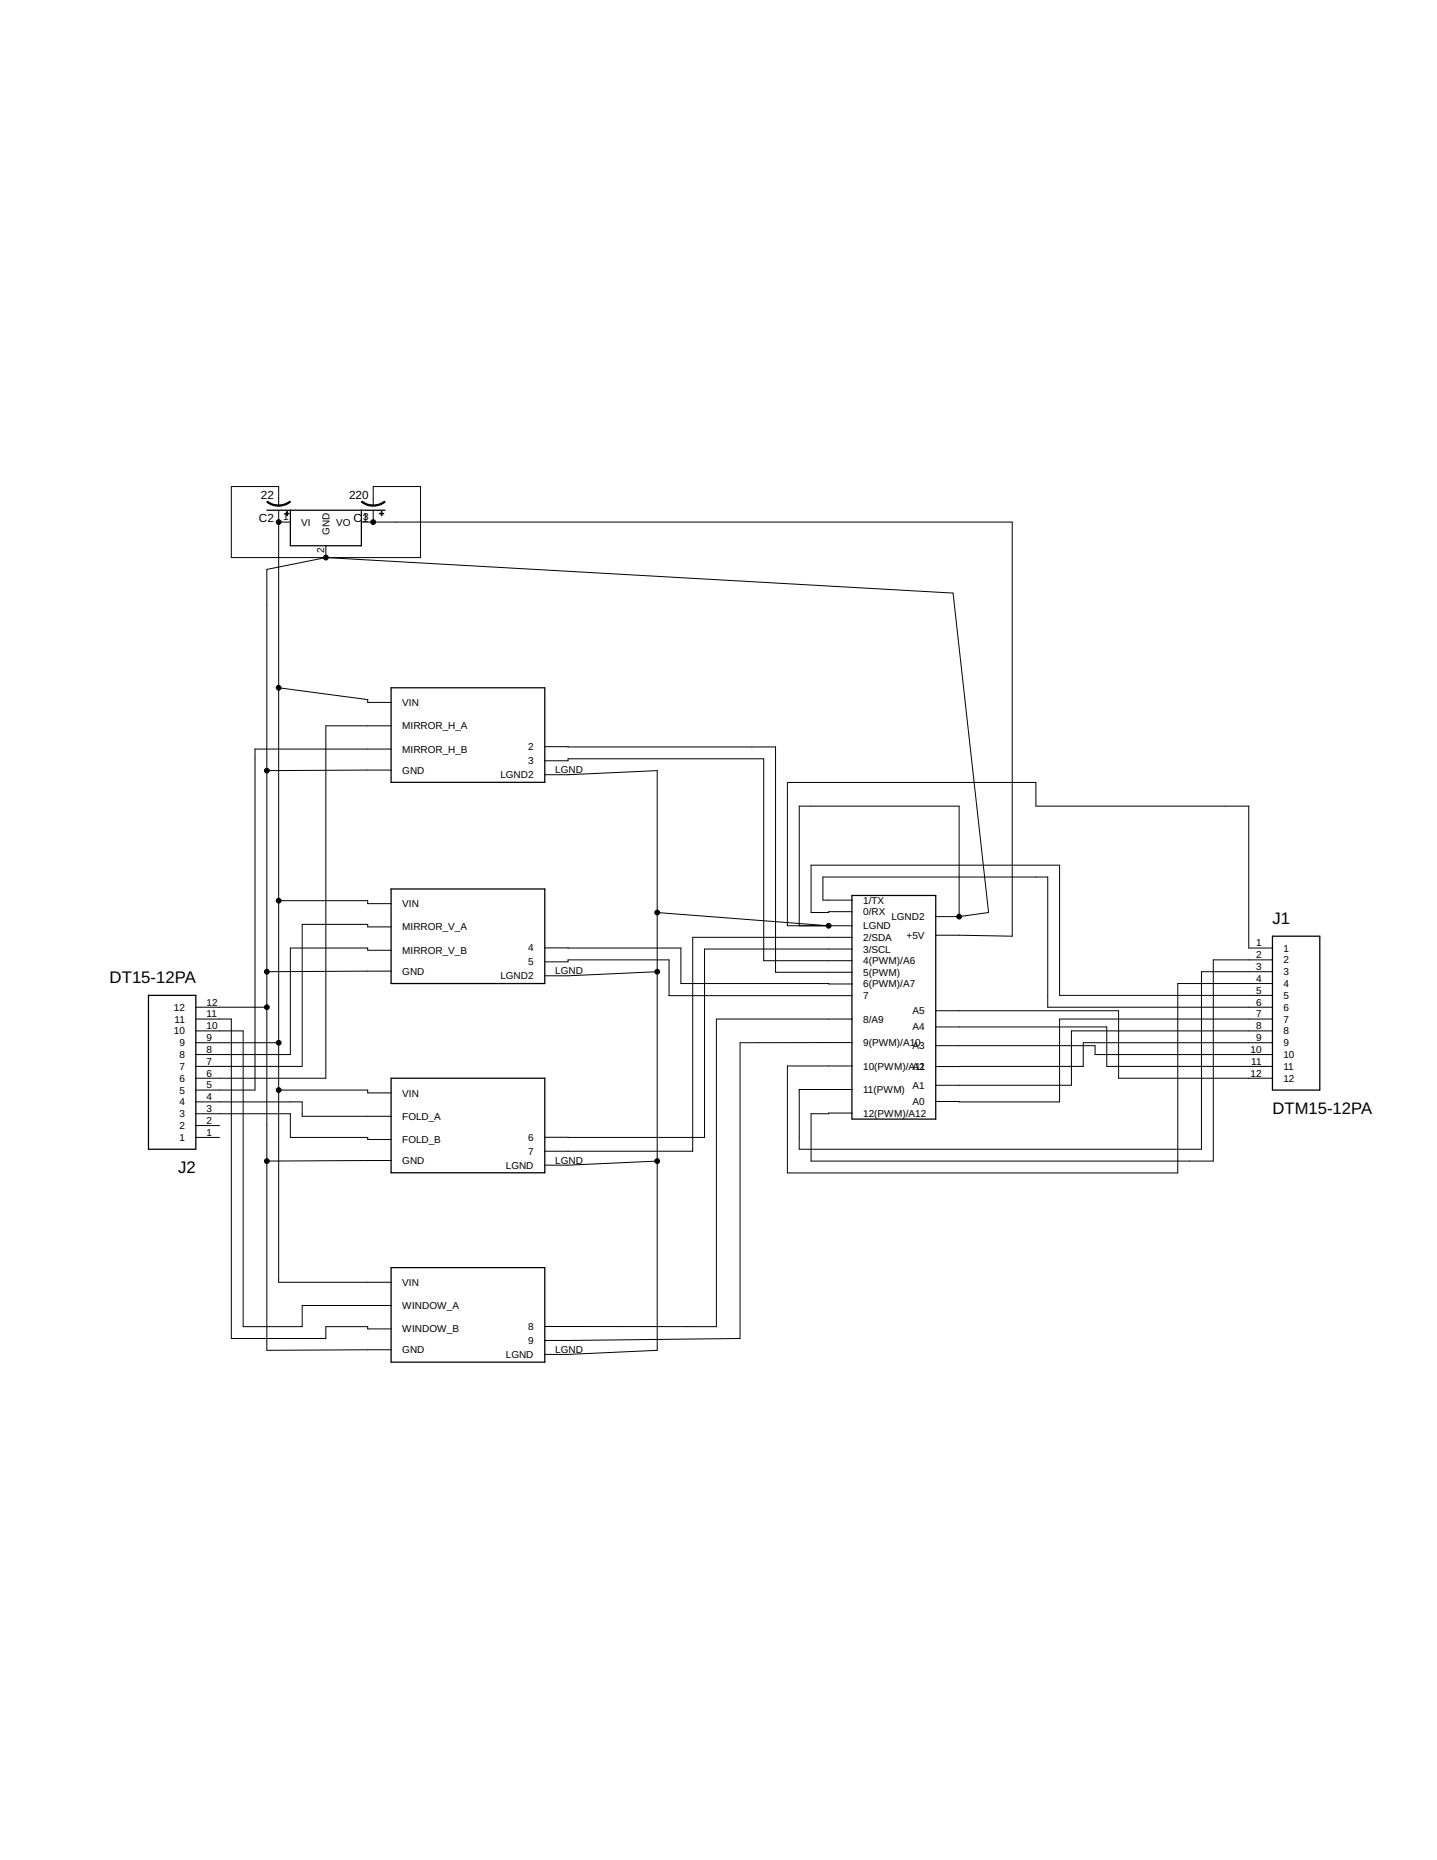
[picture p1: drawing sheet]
<?xml version="1.0" encoding="utf-8"?>
<!DOCTYPE eagle SYSTEM "eagle.dtd">
<eagle version="9.1.2">
<drawing>
<settings>
<setting alwaysvectorfont="no"/>
<setting verticaltext="up"/>
</settings>
<grid distance="0.1" unitdist="inch" unit="inch" style="lines" multiple="1" display="no" altdistance="0.01" altunitdist="inch" altunit="inch"/>
<schematic xreflabel="%F%N/%S.%C%R" xrefpart="/%S.%C%R">
<libraries>
<library name="Marvelous">
<symbols>
<symbol name="WINDOW_MOTOR">
<wire x1="16.5" y1="10.15" x2="16.5" y2="-10.15" width="0.254" layer="94"/>
<wire x1="16.5" y1="-10.15" x2="-16.5" y2="-10.15" width="0.254" layer="94"/>
<wire x1="-16.5" y1="-10.15" x2="-16.5" y2="10.15" width="0.254" layer="94"/>
<wire x1="-16.5" y1="10.15" x2="16.5" y2="10.15" width="0.254" layer="94"/>
<pin name="GND" x="-21.5" y="-7.5" visible="pin" length="middle"/>
<pin name="WINDOW_B" x="-21.5" y="-3" visible="pin" length="middle"/>
<pin name="WINDOW_A" x="-21.5" y="2" visible="pin" length="middle"/>
<pin name="VIN" x="-21.5" y="7" visible="pin" length="middle"/>
<pin name="LGND" x="21.5" y="-8.5" length="middle" rot="R180"/>
<pin name="9" x="21.5" y="-5.5" visible="pin" length="middle" rot="R180"/>
<pin name="8" x="21.5" y="-2.5" visible="pin" length="middle" rot="R180"/>
</symbol>
<symbol name="MIRROR_V">
<wire x1="16.5" y1="10.15" x2="16.5" y2="-10.15" width="0.254" layer="94"/>
<wire x1="16.5" y1="-10.15" x2="-16.5" y2="-10.15" width="0.254" layer="94"/>
<wire x1="-16.5" y1="-10.15" x2="-16.5" y2="10.15" width="0.254" layer="94"/>
<wire x1="-16.5" y1="10.15" x2="16.5" y2="10.15" width="0.254" layer="94"/>
<pin name="GND" x="-21.5" y="-7.5" visible="pin" length="middle"/>
<pin name="MIRROR_V_B" x="-21.5" y="-3" visible="pin" length="middle"/>
<pin name="MIRROR_V_A" x="-21.5" y="2" visible="pin" length="middle"/>
<pin name="VIN" x="-21.5" y="7" visible="pin" length="middle"/>
<pin name="LGND2" x="21.5" y="-8.5" length="middle" rot="R180"/>
<pin name="5" x="21.5" y="-5.5" visible="pin" length="middle" rot="R180"/>
<pin name="4" x="21.5" y="-2.5" visible="pin" length="middle" rot="R180"/>
</symbol>
<symbol name="MIRROR_H">
<wire x1="16.5" y1="10.15" x2="16.5" y2="-10.15" width="0.254" layer="94"/>
<wire x1="16.5" y1="-10.15" x2="-16.5" y2="-10.15" width="0.254" layer="94"/>
<wire x1="-16.5" y1="-10.15" x2="-16.5" y2="10.15" width="0.254" layer="94"/>
<wire x1="-16.5" y1="10.15" x2="16.5" y2="10.15" width="0.254" layer="94"/>
<pin name="GND" x="-21.5" y="-7.5" visible="pin" length="middle"/>
<pin name="MIRROR_H_B" x="-21.5" y="-3" visible="pin" length="middle"/>
<pin name="MIRROR_H_A" x="-21.5" y="2" visible="pin" length="middle"/>
<pin name="VIN" x="-21.5" y="7" visible="pin" length="middle"/>
<pin name="LGND2" x="21.5" y="-8.5" length="middle" rot="R180"/>
<pin name="3" x="21.5" y="-5.5" visible="pin" length="middle" rot="R180"/>
<pin name="2" x="21.5" y="-2.5" visible="pin" length="middle" rot="R180"/>
</symbol>
<symbol name="FOLD_MOTOR">
<wire x1="16.5" y1="10.15" x2="16.5" y2="-10.15" width="0.254" layer="94"/>
<wire x1="16.5" y1="-10.15" x2="-16.5" y2="-10.15" width="0.254" layer="94"/>
<wire x1="-16.5" y1="-10.15" x2="-16.5" y2="10.15" width="0.254" layer="94"/>
<wire x1="-16.5" y1="10.15" x2="16.5" y2="10.15" width="0.254" layer="94"/>
<pin name="GND" x="-21.5" y="-7.5" visible="pin" length="middle"/>
<pin name="FOLD_B" x="-21.5" y="-3" visible="pin" length="middle"/>
<pin name="FOLD_A" x="-21.5" y="2" visible="pin" length="middle"/>
<pin name="VIN" x="-21.5" y="7" visible="pin" length="middle"/>
<pin name="LGND" x="21.5" y="-8.5" length="middle" rot="R180"/>
<pin name="7" x="21.5" y="-5.5" visible="pin" length="middle" rot="R180"/>
<pin name="6" x="21.5" y="-2.5" visible="pin" length="middle" rot="R180"/>
</symbol>
<symbol name="ARDUINO_MICRO">
<wire x1="9" y1="24" x2="9" y2="-24" width="0.254" layer="94"/>
<wire x1="9" y1="-24" x2="-9" y2="-24" width="0.254" layer="94"/>
<wire x1="-9" y1="-24" x2="-9" y2="24" width="0.254" layer="94"/>
<wire x1="-9" y1="24" x2="9" y2="24" width="0.254" layer="94"/>
<pin name="1/TX" x="-14" y="23" visible="pin" length="middle"/>
<pin name="0/RX" x="-14" y="20.5" visible="pin" length="middle"/>
<pin name="LGND" x="-14" y="17.5" visible="pin" length="middle"/>
<pin name="2/SDA" x="-14" y="15" visible="pin" length="middle"/>
<pin name="3/SCL" x="-14" y="12.5" visible="pin" length="middle"/>
<pin name="4(PWM)/A6" x="-14" y="10" visible="pin" length="middle"/>
<pin name="5(PWM)" x="-14" y="7.5" visible="pin" length="middle"/>
<pin name="6(PWM)/A7" x="-14" y="5" visible="pin" length="middle"/>
<pin name="7" x="-14" y="2.5" visible="pin" length="middle"/>
<pin name="8/A9" x="-14" y="-2.54" visible="pin" length="middle"/>
<pin name="9(PWM)/A10" x="-14" y="-7.58" visible="pin" length="middle"/>
<pin name="10(PWM)/A11" x="-14" y="-12.62" visible="pin" length="middle"/>
<pin name="11(PWM)" x="-14" y="-17.66" visible="pin" length="middle"/>
<pin name="12(PWM)/A12" x="-14" y="-22.7" visible="pin" length="middle"/>
<pin name="LGND2" x="14" y="19.46" visible="pin" length="middle" rot="R180"/>
<pin name="+5V" x="14" y="15.46" visible="pin" length="middle" rot="R180"/>
<pin name="A5" x="14" y="-0.74" visible="pin" length="middle" rot="R180"/>
<pin name="A4" x="14" y="-4.24" visible="pin" length="middle" rot="R180"/>
<pin name="A3" x="14" y="-8.24" visible="pin" length="middle" rot="R180"/>
<pin name="A2" x="14" y="-12.74" visible="pin" length="middle" rot="R180"/>
<pin name="A1" x="14" y="-16.74" visible="pin" length="middle" rot="R180"/>
<pin name="A0" x="14" y="-20.24" visible="pin" length="middle" rot="R180"/>
</symbol>
</symbols>
<devicesets>
<deviceset name="WINDOW_MOTOR">
<gates>
<gate name="G$1" symbol="WINDOW_MOTOR" x="0" y="0"/>
</gates>
<devices>
<device name="" package="POLOLU">
<connects>
<connect gate="G$1" pin="8" pad="PWM"/>
<connect gate="G$1" pin="9" pad="DIR"/>
<connect gate="G$1" pin="GND" pad="GND"/>
<connect gate="G$1" pin="LGND" pad="LGND"/>
<connect gate="G$1" pin="VIN" pad="VIN"/>
<connect gate="G$1" pin="WINDOW_A" pad="OUTA"/>
<connect gate="G$1" pin="WINDOW_B" pad="OUTB"/>
</connects>
<technologies>
<technology name=""/>
</technologies>
</device>
</devices>
</deviceset>
<deviceset name="MIRROR_V_MOTOR">
<gates>
<gate name="G$1" symbol="MIRROR_V" x="0" y="0"/>
</gates>
<devices>
<device name="" package="POLOLU">
<connects>
<connect gate="G$1" pin="4" pad="PWM"/>
<connect gate="G$1" pin="5" pad="DIR"/>
<connect gate="G$1" pin="GND" pad="GND"/>
<connect gate="G$1" pin="LGND2" pad="LGND"/>
<connect gate="G$1" pin="MIRROR_V_A" pad="OUTA"/>
<connect gate="G$1" pin="MIRROR_V_B" pad="OUTB"/>
<connect gate="G$1" pin="VIN" pad="VIN"/>
</connects>
<technologies>
<technology name=""/>
</technologies>
</device>
</devices>
</deviceset>
<deviceset name="MIRROR_H_MOTOR">
<gates>
<gate name="G$1" symbol="MIRROR_H" x="0" y="0"/>
</gates>
<devices>
<device name="" package="POLOLU">
<connects>
<connect gate="G$1" pin="2" pad="PWM"/>
<connect gate="G$1" pin="3" pad="DIR"/>
<connect gate="G$1" pin="GND" pad="GND"/>
<connect gate="G$1" pin="LGND2" pad="LGND"/>
<connect gate="G$1" pin="MIRROR_H_A" pad="OUTA"/>
<connect gate="G$1" pin="MIRROR_H_B" pad="OUTB"/>
<connect gate="G$1" pin="VIN" pad="VIN"/>
</connects>
<technologies>
<technology name=""/>
</technologies>
</device>
</devices>
</deviceset>
<deviceset name="FOLD_MOTOR">
<gates>
<gate name="G$1" symbol="FOLD_MOTOR" x="0" y="0"/>
</gates>
<devices>
<device name="" package="POLOLU">
<connects>
<connect gate="G$1" pin="6" pad="PWM"/>
<connect gate="G$1" pin="7" pad="DIR"/>
<connect gate="G$1" pin="FOLD_A" pad="OUTA"/>
<connect gate="G$1" pin="FOLD_B" pad="OUTB"/>
<connect gate="G$1" pin="GND" pad="GND"/>
<connect gate="G$1" pin="LGND" pad="LGND"/>
<connect gate="G$1" pin="VIN" pad="VIN"/>
</connects>
<technologies>
<technology name=""/>
</technologies>
</device>
</devices>
</deviceset>
<deviceset name="ARDUINO_MICRO_NEW">
<gates>
<gate name="G$1" symbol="ARDUINO_MICRO" x="0" y="0"/>
</gates>
<devices>
<device name="" package="ARDUINO_MICRO_NEW">
<connects>
<connect gate="G$1" pin="+5V" pad="+5V"/>
<connect gate="G$1" pin="0/RX" pad="0/RX"/>
<connect gate="G$1" pin="1/TX" pad="1/TX"/>
<connect gate="G$1" pin="10(PWM)/A11" pad="10(PWM)/A11"/>
<connect gate="G$1" pin="11(PWM)" pad="11(PWM)"/>
<connect gate="G$1" pin="12(PWM)/A12" pad="12(PWM)/A12"/>
<connect gate="G$1" pin="2/SDA" pad="2/SDA"/>
<connect gate="G$1" pin="3/SCL" pad="3/SCL"/>
<connect gate="G$1" pin="4(PWM)/A6" pad="4(PWM)/A6"/>
<connect gate="G$1" pin="5(PWM)" pad="5(PWM)"/>
<connect gate="G$1" pin="6(PWM)/A7" pad="6(PWM)/A7"/>
<connect gate="G$1" pin="7" pad="7"/>
<connect gate="G$1" pin="8/A9" pad="8/A9"/>
<connect gate="G$1" pin="9(PWM)/A10" pad="9(PWM)/A10"/>
<connect gate="G$1" pin="A0" pad="A0"/>
<connect gate="G$1" pin="A1" pad="A1"/>
<connect gate="G$1" pin="A2" pad="A2"/>
<connect gate="G$1" pin="A3" pad="A3"/>
<connect gate="G$1" pin="A4" pad="A4"/>
<connect gate="G$1" pin="A5" pad="A5"/>
<connect gate="G$1" pin="LGND" pad="LGND"/>
<connect gate="G$1" pin="LGND2" pad="LGND2"/>
</connects>
<technologies>
<technology name=""/>
</technologies>
</device>
</devices>
</deviceset>
</devicesets>
</library>
<library name="DTM15-12PA">
<symbols>
<symbol name="DTM15-12PA">
<wire x1="-5.08" y1="17.78" x2="-5.08" y2="-15.24" width="0.254" layer="94"/>
<wire x1="-5.08" y1="-15.24" x2="5.08" y2="-15.24" width="0.254" layer="94"/>
<wire x1="5.08" y1="-15.24" x2="5.08" y2="17.78" width="0.254" layer="94"/>
<wire x1="5.08" y1="17.78" x2="-5.08" y2="17.78" width="0.254" layer="94"/>
<text x="-5.08643125" y="20.3456" size="2.543209375" layer="95">&gt;NAME</text>
<text x="-5.08335" y="-20.3333" size="2.54166875" layer="96">&gt;VALUE</text>
<pin name="1" x="-10.16" y="15.24" length="middle" direction="pas"/>
<pin name="2" x="-10.16" y="12.7" length="middle" direction="pas"/>
<pin name="3" x="-10.16" y="10.16" length="middle" direction="pas"/>
<pin name="4" x="-10.16" y="7.62" length="middle" direction="pas"/>
<pin name="5" x="-10.16" y="5.08" length="middle" direction="pas"/>
<pin name="6" x="-10.16" y="2.54" length="middle" direction="pas"/>
<pin name="7" x="-10.16" y="0" length="middle" direction="pas"/>
<pin name="8" x="-10.16" y="-2.54" length="middle" direction="pas"/>
<pin name="9" x="-10.16" y="-5.08" length="middle" direction="pas"/>
<pin name="10" x="-10.16" y="-7.62" length="middle" direction="pas"/>
<pin name="11" x="-10.16" y="-10.16" length="middle" direction="pas"/>
<pin name="12" x="-10.16" y="-12.7" length="middle" direction="pas"/>
</symbol>
</symbols>
<devicesets>
<deviceset name="DTM15-12PA" prefix="J">
<gates>
<gate name="G$1" symbol="DTM15-12PA" x="0" y="0"/>
</gates>
<devices>
<device name="" package="TE_DTM15-12PA">
<connects>
<connect gate="G$1" pin="1" pad="1"/>
<connect gate="G$1" pin="10" pad="10"/>
<connect gate="G$1" pin="11" pad="11"/>
<connect gate="G$1" pin="12" pad="12"/>
<connect gate="G$1" pin="2" pad="2"/>
<connect gate="G$1" pin="3" pad="3"/>
<connect gate="G$1" pin="4" pad="4"/>
<connect gate="G$1" pin="5" pad="5"/>
<connect gate="G$1" pin="6" pad="6"/>
<connect gate="G$1" pin="7" pad="7"/>
<connect gate="G$1" pin="8" pad="8"/>
<connect gate="G$1" pin="9" pad="9"/>
</connects>
<technologies>
<technology name="">
<attribute name="AVAILABILITY" value="In stock"/>
<attribute name="DESCRIPTION" value="DEUTSCH Automotive; DTM RECP ASM"/>
<attribute name="MF" value="TE Connectivity"/>
<attribute name="MPN" value="DTM15-12PA "/>
<attribute name="PARTREV" value="B"/>
<attribute name="STANDARD" value="Manufacturer recommendation"/>
</technology>
</technologies>
</device>
</devices>
</deviceset>
</devicesets>
</library>
<library name="DT15-12PA">
<symbols>
<symbol name="DT15-12PA">
<wire x1="-5.08" y1="17.78" x2="-5.08" y2="-15.24" width="0.254" layer="94"/>
<wire x1="-5.08" y1="-15.24" x2="5.08" y2="-15.24" width="0.254" layer="94"/>
<wire x1="5.08" y1="-15.24" x2="5.08" y2="17.78" width="0.254" layer="94"/>
<wire x1="5.08" y1="17.78" x2="-5.08" y2="17.78" width="0.254" layer="94"/>
<text x="-5.090090625" y="20.3603" size="2.545040625" layer="95">&gt;NAME</text>
<text x="-5.091990625" y="-20.3679" size="2.545990625" layer="96">&gt;VALUE</text>
<pin name="1" x="-10.16" y="15.24" length="middle" direction="pas"/>
<pin name="2" x="-10.16" y="12.7" length="middle" direction="pas"/>
<pin name="3" x="-10.16" y="10.16" length="middle" direction="pas"/>
<pin name="4" x="-10.16" y="7.62" length="middle" direction="pas"/>
<pin name="5" x="-10.16" y="5.08" length="middle" direction="pas"/>
<pin name="6" x="-10.16" y="2.54" length="middle" direction="pas"/>
<pin name="7" x="-10.16" y="0" length="middle" direction="pas"/>
<pin name="8" x="-10.16" y="-2.54" length="middle" direction="pas"/>
<pin name="9" x="-10.16" y="-5.08" length="middle" direction="pas"/>
<pin name="10" x="-10.16" y="-7.62" length="middle" direction="pas"/>
<pin name="11" x="-10.16" y="-10.16" length="middle" direction="pas"/>
<pin name="12" x="-10.16" y="-12.7" length="middle" direction="pas"/>
</symbol>
</symbols>
<devicesets>
<deviceset name="DT15-12PA" prefix="J">
<gates>
<gate name="G$1" symbol="DT15-12PA" x="0" y="0"/>
</gates>
<devices>
<device name="" package="TE_DT15-12PA">
<connects>
<connect gate="G$1" pin="1" pad="1"/>
<connect gate="G$1" pin="10" pad="10"/>
<connect gate="G$1" pin="11" pad="11"/>
<connect gate="G$1" pin="12" pad="12"/>
<connect gate="G$1" pin="2" pad="2"/>
<connect gate="G$1" pin="3" pad="3"/>
<connect gate="G$1" pin="4" pad="4"/>
<connect gate="G$1" pin="5" pad="5"/>
<connect gate="G$1" pin="6" pad="6"/>
<connect gate="G$1" pin="7" pad="7"/>
<connect gate="G$1" pin="8" pad="8"/>
<connect gate="G$1" pin="9" pad="9"/>
</connects>
<technologies>
<technology name="">
<attribute name="AVAILABILITY" value="In stock"/>
<attribute name="DESCRIPTION" value="DEUTSCH Automotive; DT RECP ASM  "/>
<attribute name="MF" value="TE Connectivity"/>
<attribute name="MPN" value="DT15-12PA"/>
<attribute name="PACKAGE" value=""/>
<attribute name="PARTREV" value="C3"/>
<attribute name="STANDARD" value="Manufacturer recommendation"/>
</technology>
</technologies>
</device>
</devices>
</deviceset>
</devicesets>
</library>
<library name="carrilib">
<symbols>
<symbol name="5V_REG">
<wire x1="-5.08" y1="-5.08" x2="-5.08" y2="2.54" width="0.254" layer="94"/>
<wire x1="-5.08" y1="2.54" x2="10.16" y2="2.54" width="0.254" layer="94"/>
<wire x1="10.16" y1="2.54" x2="10.16" y2="-5.08" width="0.254" layer="94"/>
<wire x1="10.16" y1="-5.08" x2="-5.08" y2="-5.08" width="0.254" layer="94"/>
<pin name="VI" x="-7.62" y="0" length="short"/>
<pin name="GND" x="2.54" y="-7.62" length="short" rot="R90"/>
<pin name="VO" x="12.7" y="0" length="short" rot="R180"/>
</symbol>
<symbol name="CAP_POL">
<wire x1="-2.54" y1="0" x2="2.54" y2="0" width="0.254" layer="94"/>
<wire x1="0" y1="-1.016" x2="0" y2="-2.54" width="0.1524" layer="94"/>
<wire x1="0" y1="-1" x2="2.4892" y2="-1.8542" width="0.254" layer="94" curve="-37.878202" cap="flat"/>
<wire x1="-2.4669" y1="-1.8504" x2="0" y2="-1.0161" width="0.254" layer="94" curve="-37.376341" cap="flat"/>
<text x="1.016" y="0.635" size="1.778" layer="95">&gt;NAME</text>
<text x="1.016" y="-4.191" size="1.778" layer="96">&gt;VALUE</text>
<rectangle x1="-2.253" y1="0.668" x2="-1.364" y2="0.795" layer="94"/>
<rectangle x1="-1.872" y1="0.287" x2="-1.745" y2="1.176" layer="94"/>
<pin name="+" x="0" y="2.54" visible="off" length="short" direction="pas" swaplevel="1" rot="R270"/>
<pin name="-" x="0" y="-5.08" visible="off" length="short" direction="pas" swaplevel="1" rot="R90"/>
</symbol>
</symbols>
<devicesets>
<deviceset name="DCDC_OKI-78SR">
<gates>
<gate name="G$1" symbol="5V_REG" x="-2.54" y="0"/>
</gates>
<devices>
<device name="" package="OKI-78SRH">
<connects>
<connect gate="G$1" pin="GND" pad="2"/>
<connect gate="G$1" pin="VI" pad="1"/>
<connect gate="G$1" pin="VO" pad="3"/>
</connects>
<technologies>
<technology name=""/>
</technologies>
</device>
</devices>
</deviceset>
<deviceset name="CAP_POL" prefix="C" uservalue="yes">
<gates>
<gate name="G$1" symbol="CAP_POL" x="0" y="0"/>
</gates>
<devices>
<device name="8MM" package="8MMCAP">
<connects>
<connect gate="G$1" pin="+" pad="+"/>
<connect gate="G$1" pin="-" pad="-"/>
</connects>
<technologies>
<technology name=""/>
</technologies>
</device>
<device name="5MM" package="5MMCAP">
<connects>
<connect gate="G$1" pin="+" pad="+"/>
<connect gate="G$1" pin="-" pad="-"/>
</connects>
<technologies>
<technology name=""/>
</technologies>
</device>
</devices>
</deviceset>
</devicesets>
</library>
</libraries>
<attributes>
</attributes>
<variantdefs>
</variantdefs>
<classes>
<class number="0" name="default" width="0" drill="0">
</class>
<class number="1" name="POWER_25" width="2.54" drill="0">
</class>
<class number="2" name="GROUND_25" width="2.54" drill="0">
</class>
<class number="3" name="POWER_5" width="0.508" drill="0">
</class>
<class number="4" name="GROUND_5" width="0.508" drill="0">
</class>
</classes>
<parts>
<part name="WNDOW" library="Marvelous" deviceset="WINDOW_MOTOR" device=""/>
<part name="VMIRROR" library="Marvelous" deviceset="MIRROR_V_MOTOR" device=""/>
<part name="HMIRROR" library="Marvelous" deviceset="MIRROR_H_MOTOR" device=""/>
<part name="FOLD" library="Marvelous" deviceset="FOLD_MOTOR" device=""/>
<part name="J1" library="DTM15-12PA" deviceset="DTM15-12PA" device=""/>
<part name="J2" library="DT15-12PA" deviceset="DT15-12PA" device=""/>
<part name="U$6" library="carrilib" deviceset="DCDC_OKI-78SR" device=""/>
<part name="U$5" library="Marvelous" deviceset="ARDUINO_MICRO_NEW" device=""/>
<part name="C1" library="carrilib" deviceset="CAP_POL" device="8MM" value="220"/>
<part name="C2" library="carrilib" deviceset="CAP_POL" device="8MM" value="22"/>
</parts>
<sheets>
<sheet>
<plain>
</plain>
<instances>
<instance part="WNDOW" gate="G$1" x="-48.26" y="-50.8"/>
<instance part="VMIRROR" gate="G$1" x="-48.26" y="30.48"/>
<instance part="HMIRROR" gate="G$1" x="-48.26" y="73.66"/>
<instance part="FOLD" gate="G$1" x="-48.26" y="-10.16"/>
<instance part="J1" gate="G$1" x="129.54" y="12.7"/>
<instance part="J2" gate="G$1" x="-111.76" y="2.54" rot="R180"/>
<instance part="U$6" gate="G$1" x="-81.28" y="119.38"/>
<instance part="U$5" gate="G$1" x="43.18" y="15.24"/>
<instance part="C1" gate="G$1" x="-68.58" y="121.92" rot="R180"/>
<instance part="C2" gate="G$1" x="-88.9" y="121.92" rot="R180"/>
</instances>
<busses>
</busses>
<nets>
<net name="VIN" class="0">
<segment>
<pinref part="U$6" gate="G$1" pin="VI"/>
<wire x1="-88.9" y1="119.38" x2="-88.9" y2="83.82" width="0.1524" layer="91"/>
<wire x1="-88.9" y1="83.82" x2="-88.9" y2="38.1" width="0.1524" layer="91"/>
<wire x1="-88.9" y1="38.1" x2="-88.9" y2="7.62" width="0.1524" layer="91"/>
<wire x1="-88.9" y1="7.62" x2="-88.9" y2="-2.54" width="0.1524" layer="91"/>
<wire x1="-88.9" y1="-2.54" x2="-88.9" y2="-12.7" width="0.1524" layer="91"/>
<pinref part="HMIRROR" gate="G$1" pin="VIN"/>
<wire x1="-69.76" y1="80.66" x2="-69.76" y2="81.28" width="0.1524" layer="91"/>
<wire x1="-69.76" y1="81.28" x2="-88.9" y2="83.82" width="0.1524" layer="91"/>
<junction x="-88.9" y="83.82"/>
<pinref part="VMIRROR" gate="G$1" pin="VIN"/>
<wire x1="-69.76" y1="37.48" x2="-69.76" y2="38.1" width="0.1524" layer="91"/>
<wire x1="-69.76" y1="38.1" x2="-88.9" y2="38.1" width="0.1524" layer="91"/>
<junction x="-88.9" y="38.1"/>
<pinref part="FOLD" gate="G$1" pin="VIN"/>
<wire x1="-69.76" y1="-3.16" x2="-69.76" y2="-2.54" width="0.1524" layer="91"/>
<wire x1="-69.76" y1="-2.54" x2="-88.9" y2="-2.54" width="0.1524" layer="91"/>
<junction x="-88.9" y="-2.54"/>
<pinref part="WNDOW" gate="G$1" pin="VIN"/>
<wire x1="-69.76" y1="-43.8" x2="-88.9" y2="-43.8" width="0.1524" layer="91"/>
<wire x1="-88.9" y1="-43.8" x2="-88.9" y2="-43.18" width="0.1524" layer="91"/>
<wire x1="-88.9" y1="-43.18" x2="-88.9" y2="-12.7" width="0.1524" layer="91"/>
<pinref part="C2" gate="G$1" pin="+"/>
<junction x="-88.9" y="119.38"/>
<pinref part="J2" gate="G$1" pin="9"/>
<wire x1="-101.6" y1="7.62" x2="-88.9" y2="7.62" width="0.1524" layer="91"/>
<junction x="-88.9" y="7.62"/>
</segment>
</net>
<net name="GND" class="0">
<segment>
<wire x1="-91.44" y1="-10.16" x2="-91.44" y2="-17.78" width="0.1524" layer="91"/>
<pinref part="WNDOW" gate="G$1" pin="GND"/>
<wire x1="-91.44" y1="-17.78" x2="-91.44" y2="-58.42" width="0.1524" layer="91"/>
<wire x1="-91.44" y1="-58.42" x2="-69.76" y2="-58.3" width="0.1524" layer="91"/>
<pinref part="VMIRROR" gate="G$1" pin="GND"/>
<wire x1="-69.76" y1="22.98" x2="-91.44" y2="22.86" width="0.1524" layer="91"/>
<wire x1="-91.44" y1="22.86" x2="-91.44" y2="15.24" width="0.1524" layer="91"/>
<pinref part="HMIRROR" gate="G$1" pin="GND"/>
<wire x1="-91.44" y1="15.24" x2="-91.44" y2="-10.16" width="0.1524" layer="91"/>
<wire x1="-69.76" y1="66.16" x2="-91.44" y2="66.04" width="0.1524" layer="91"/>
<wire x1="-91.44" y1="66.04" x2="-91.44" y2="22.86" width="0.1524" layer="91"/>
<junction x="-91.44" y="22.86"/>
<pinref part="FOLD" gate="G$1" pin="GND"/>
<wire x1="-69.76" y1="-17.66" x2="-91.44" y2="-17.78" width="0.1524" layer="91"/>
<junction x="-91.44" y="-17.78"/>
<pinref part="U$6" gate="G$1" pin="GND"/>
<wire x1="-78.74" y1="111.76" x2="-91.44" y2="109.22" width="0.1524" layer="91"/>
<wire x1="-91.44" y1="109.22" x2="-91.44" y2="101.6" width="0.1524" layer="91"/>
<junction x="-91.44" y="66.04"/>
<pinref part="J2" gate="G$1" pin="12"/>
<wire x1="-91.44" y1="101.6" x2="-91.44" y2="66.04" width="0.1524" layer="91"/>
<wire x1="-101.6" y1="15.24" x2="-91.44" y2="15.24" width="0.1524" layer="91"/>
<junction x="-91.44" y="15.24"/>
<wire x1="57.18" y1="34.7" x2="63.5" y2="35.56" width="0.1524" layer="91"/>
<wire x1="63.5" y1="35.56" x2="55.88" y2="104.14" width="0.1524" layer="91"/>
<wire x1="55.88" y1="104.14" x2="-78.74" y2="111.76" width="0.1524" layer="91"/>
<junction x="-78.74" y="111.76"/>
<pinref part="U$5" gate="G$1" pin="LGND2"/>
<pinref part="C1" gate="G$1" pin="-"/>
<wire x1="-68.58" y1="127" x2="-58.42" y2="127" width="0.1524" layer="91"/>
<wire x1="-58.42" y1="127" x2="-58.42" y2="111.76" width="0.1524" layer="91"/>
<wire x1="-58.42" y1="111.76" x2="-78.74" y2="111.76" width="0.1524" layer="91"/>
<wire x1="-78.74" y1="111.76" x2="-99.06" y2="111.76" width="0.1524" layer="91"/>
<pinref part="C2" gate="G$1" pin="-"/>
<wire x1="-88.9" y1="127" x2="-99.06" y2="127" width="0.1524" layer="91"/>
<wire x1="-99.06" y1="111.76" x2="-99.06" y2="127" width="0.1524" layer="91"/>
<pinref part="HMIRROR" gate="G$1" pin="LGND2"/>
<wire x1="-26.76" y1="65.16" x2="-7.62" y2="66.04" width="0.1524" layer="91"/>
<wire x1="-7.62" y1="66.04" x2="-7.62" y2="35.56" width="0.1524" layer="91"/>
<pinref part="VMIRROR" gate="G$1" pin="LGND2"/>
<wire x1="-7.62" y1="35.56" x2="-7.62" y2="22.86" width="0.1524" layer="91"/>
<wire x1="-7.62" y1="22.86" x2="-26.76" y2="21.98" width="0.1524" layer="91"/>
<pinref part="FOLD" gate="G$1" pin="LGND"/>
<wire x1="-26.76" y1="-18.66" x2="-7.62" y2="-17.78" width="0.1524" layer="91"/>
<wire x1="-7.62" y1="-17.78" x2="-7.62" y2="22.86" width="0.1524" layer="91"/>
<junction x="-7.62" y="22.86"/>
<pinref part="WNDOW" gate="G$1" pin="LGND"/>
<wire x1="-26.76" y1="-59.3" x2="-7.62" y2="-58.42" width="0.1524" layer="91"/>
<wire x1="-7.62" y1="-58.42" x2="-7.62" y2="-17.78" width="0.1524" layer="91"/>
<junction x="-7.62" y="-17.78"/>
<wire x1="29.18" y1="32.74" x2="-7.62" y2="35.56" width="0.1524" layer="91"/>
<junction x="-7.62" y="35.56"/>
<pinref part="U$5" gate="G$1" pin="LGND"/>
<wire x1="29.18" y1="32.74" x2="22.86" y2="32.74" width="0.1524" layer="91"/>
<wire x1="22.86" y1="32.74" x2="22.86" y2="33.02" width="0.1524" layer="91"/>
<junction x="29.18" y="32.74"/>
<wire x1="22.86" y1="33.02" x2="22.86" y2="58.42" width="0.1524" layer="91"/>
<wire x1="22.86" y1="58.42" x2="25.4" y2="58.42" width="0.1524" layer="91"/>
<wire x1="25.4" y1="58.42" x2="57.18" y2="58.42" width="0.1524" layer="91"/>
<wire x1="57.18" y1="58.42" x2="57.18" y2="34.7" width="0.1524" layer="91"/>
<junction x="57.18" y="34.7"/>
<wire x1="29.18" y1="33.02" x2="29.18" y2="32.74" width="0.1524" layer="91"/>
<pinref part="J1" gate="G$1" pin="1"/>
<wire x1="119.38" y1="27.94" x2="119.38" y2="58.42" width="0.1524" layer="91"/>
<wire x1="119.38" y1="58.42" x2="114.3" y2="58.42" width="0.1524" layer="91"/>
<wire x1="114.3" y1="58.42" x2="73.66" y2="58.42" width="0.1524" layer="91"/>
<wire x1="73.66" y1="58.42" x2="73.66" y2="63.5" width="0.1524" layer="91"/>
<wire x1="73.66" y1="63.5" x2="20.32" y2="63.5" width="0.1524" layer="91"/>
<wire x1="20.32" y1="63.5" x2="20.32" y2="60.96" width="0.1524" layer="91"/>
<wire x1="20.32" y1="60.96" x2="20.32" y2="33.02" width="0.1524" layer="91"/>
<wire x1="20.32" y1="33.02" x2="20.32" y2="32.74" width="0.1524" layer="91"/>
<wire x1="20.32" y1="32.74" x2="29.18" y2="32.74" width="0.1524" layer="91"/>
</segment>
</net>
<net name="N$9" class="0">
<segment>
<wire x1="29.18" y1="12.7" x2="5.08" y2="12.7" width="0.1524" layer="91"/>
<wire x1="5.08" y1="12.7" x2="5.08" y2="-53.34" width="0.1524" layer="91"/>
<pinref part="WNDOW" gate="G$1" pin="8"/>
<wire x1="5.08" y1="-53.34" x2="-26.76" y2="-53.3" width="0.1524" layer="91"/>
<pinref part="U$5" gate="G$1" pin="8/A9"/>
</segment>
</net>
<net name="N$10" class="0">
<segment>
<wire x1="29.18" y1="7.66" x2="10.16" y2="7.62" width="0.1524" layer="91"/>
<wire x1="10.16" y1="7.62" x2="10.16" y2="-55.88" width="0.1524" layer="91"/>
<pinref part="WNDOW" gate="G$1" pin="9"/>
<wire x1="10.16" y1="-55.88" x2="-26.76" y2="-56.3" width="0.1524" layer="91"/>
<pinref part="U$5" gate="G$1" pin="9(PWM)/A10"/>
</segment>
</net>
<net name="5V" class="0">
<segment>
<pinref part="U$6" gate="G$1" pin="VO"/>
<wire x1="-63.5" y1="119.38" x2="68.58" y2="119.38" width="0.1524" layer="91"/>
<wire x1="68.58" y1="119.38" x2="68.58" y2="30.48" width="0.1524" layer="91"/>
<wire x1="68.58" y1="30.48" x2="57.18" y2="30.7" width="0.1524" layer="91"/>
<pinref part="U$5" gate="G$1" pin="+5V"/>
<wire x1="-63.5" y1="119.38" x2="-68.58" y2="119.38" width="0.1524" layer="91"/>
<pinref part="C1" gate="G$1" pin="+"/>
<junction x="-68.58" y="119.38"/>
</segment>
</net>
<net name="N$17" class="1">
<segment>
<pinref part="J2" gate="G$1" pin="10"/>
<wire x1="-101.6" y1="10.16" x2="-96.52" y2="10.16" width="0.1524" layer="91"/>
<wire x1="-96.52" y1="10.16" x2="-96.52" y2="-53.34" width="0.1524" layer="91"/>
<pinref part="WNDOW" gate="G$1" pin="WINDOW_A"/>
<wire x1="-69.76" y1="-48.8" x2="-83.82" y2="-48.8" width="0.1524" layer="91"/>
<wire x1="-83.82" y1="-48.8" x2="-83.82" y2="-53.34" width="0.1524" layer="91"/>
<wire x1="-83.82" y1="-53.34" x2="-96.52" y2="-53.34" width="0.1524" layer="91"/>
</segment>
</net>
<net name="N$1" class="0">
<segment>
<pinref part="U$5" gate="G$1" pin="2/SDA"/>
<wire x1="29.18" y1="30.24" x2="0" y2="30.24" width="0.1524" layer="91"/>
<wire x1="0" y1="30.24" x2="0" y2="-15.24" width="0.1524" layer="91"/>
<pinref part="FOLD" gate="G$1" pin="7"/>
<wire x1="0" y1="-15.24" x2="0" y2="-15.66" width="0.1524" layer="91"/>
<wire x1="0" y1="-15.66" x2="-26.76" y2="-15.66" width="0.1524" layer="91"/>
</segment>
</net>
<net name="N$2" class="0">
<segment>
<pinref part="U$5" gate="G$1" pin="3/SCL"/>
<wire x1="29.18" y1="27.74" x2="2.54" y2="27.74" width="0.1524" layer="91"/>
<wire x1="2.54" y1="27.74" x2="2.54" y2="-12.7" width="0.1524" layer="91"/>
<pinref part="FOLD" gate="G$1" pin="6"/>
<wire x1="2.54" y1="-12.7" x2="-26.76" y2="-12.7" width="0.1524" layer="91"/>
<wire x1="-26.76" y1="-12.7" x2="-26.76" y2="-12.66" width="0.1524" layer="91"/>
</segment>
</net>
<net name="N$7" class="0">
<segment>
<pinref part="U$5" gate="G$1" pin="A5"/>
<wire x1="57.18" y1="14.5" x2="91.44" y2="14.5" width="0.1524" layer="91"/>
<wire x1="91.44" y1="14.5" x2="91.44" y2="0" width="0.1524" layer="91"/>
<pinref part="J1" gate="G$1" pin="12"/>
<wire x1="91.44" y1="0" x2="119.38" y2="0" width="0.1524" layer="91"/>
</segment>
</net>
<net name="N$8" class="0">
<segment>
<pinref part="U$5" gate="G$1" pin="A4"/>
<wire x1="57.18" y1="11" x2="88.9" y2="11" width="0.1524" layer="91"/>
<wire x1="88.9" y1="11" x2="88.9" y2="2.54" width="0.1524" layer="91"/>
<pinref part="J1" gate="G$1" pin="11"/>
<wire x1="88.9" y1="2.54" x2="119.38" y2="2.54" width="0.1524" layer="91"/>
</segment>
</net>
<net name="N$11" class="0">
<segment>
<pinref part="U$5" gate="G$1" pin="A3"/>
<wire x1="57.18" y1="7" x2="86.36" y2="7" width="0.1524" layer="91"/>
<wire x1="86.36" y1="7" x2="86.36" y2="5.08" width="0.1524" layer="91"/>
<pinref part="J1" gate="G$1" pin="10"/>
<wire x1="86.36" y1="5.08" x2="119.38" y2="5.08" width="0.1524" layer="91"/>
</segment>
</net>
<net name="N$21" class="0">
<segment>
<pinref part="U$5" gate="G$1" pin="A2"/>
<wire x1="57.18" y1="2.5" x2="57.18" y2="2.54" width="0.1524" layer="91"/>
<wire x1="57.18" y1="2.54" x2="83.82" y2="2.54" width="0.1524" layer="91"/>
<wire x1="83.82" y1="2.54" x2="83.82" y2="7.62" width="0.1524" layer="91"/>
<pinref part="J1" gate="G$1" pin="9"/>
<wire x1="83.82" y1="7.62" x2="119.38" y2="7.62" width="0.1524" layer="91"/>
</segment>
</net>
<net name="N$22" class="0">
<segment>
<pinref part="U$5" gate="G$1" pin="A1"/>
<wire x1="57.18" y1="-1.5" x2="81.28" y2="-1.5" width="0.1524" layer="91"/>
<wire x1="81.28" y1="-1.5" x2="81.28" y2="0" width="0.1524" layer="91"/>
<wire x1="81.28" y1="0" x2="81.28" y2="10.16" width="0.1524" layer="91"/>
<pinref part="J1" gate="G$1" pin="8"/>
<wire x1="81.28" y1="10.16" x2="119.38" y2="10.16" width="0.1524" layer="91"/>
</segment>
</net>
<net name="N$23" class="0">
<segment>
<pinref part="U$5" gate="G$1" pin="A0"/>
<wire x1="57.18" y1="-5" x2="57.18" y2="-5.08" width="0.1524" layer="91"/>
<wire x1="57.18" y1="-5.08" x2="78.74" y2="-5.08" width="0.1524" layer="91"/>
<wire x1="78.74" y1="-5.08" x2="78.74" y2="12.7" width="0.1524" layer="91"/>
<pinref part="J1" gate="G$1" pin="7"/>
<wire x1="78.74" y1="12.7" x2="119.38" y2="12.7" width="0.1524" layer="91"/>
</segment>
</net>
<net name="N$16" class="0">
<segment>
<pinref part="J2" gate="G$1" pin="11"/>
<wire x1="-101.6" y1="12.7" x2="-99.06" y2="12.7" width="0.1524" layer="91"/>
<wire x1="-99.06" y1="12.7" x2="-99.06" y2="-55.88" width="0.1524" layer="91"/>
<wire x1="-99.06" y1="-55.88" x2="-78.74" y2="-55.88" width="0.1524" layer="91"/>
<wire x1="-78.74" y1="-55.88" x2="-78.74" y2="-53.34" width="0.1524" layer="91"/>
<pinref part="WNDOW" gate="G$1" pin="WINDOW_B"/>
<wire x1="-78.74" y1="-53.34" x2="-69.76" y2="-53.34" width="0.1524" layer="91"/>
<wire x1="-69.76" y1="-53.34" x2="-69.76" y2="-53.8" width="0.1524" layer="91"/>
</segment>
</net>
<net name="N$14" class="0">
<segment>
<pinref part="VMIRROR" gate="G$1" pin="MIRROR_V_B"/>
<wire x1="-69.76" y1="27.48" x2="-69.76" y2="27.94" width="0.1524" layer="91"/>
<wire x1="-69.76" y1="27.94" x2="-86.36" y2="27.94" width="0.1524" layer="91"/>
<wire x1="-86.36" y1="27.94" x2="-86.36" y2="5.08" width="0.1524" layer="91"/>
<pinref part="J2" gate="G$1" pin="8"/>
<wire x1="-86.36" y1="5.08" x2="-101.6" y2="5.08" width="0.1524" layer="91"/>
</segment>
</net>
<net name="N$15" class="0">
<segment>
<pinref part="VMIRROR" gate="G$1" pin="MIRROR_V_A"/>
<wire x1="-69.76" y1="32.48" x2="-69.76" y2="33.02" width="0.1524" layer="91"/>
<wire x1="-69.76" y1="33.02" x2="-83.82" y2="33.02" width="0.1524" layer="91"/>
<wire x1="-83.82" y1="33.02" x2="-83.82" y2="2.54" width="0.1524" layer="91"/>
<pinref part="J2" gate="G$1" pin="7"/>
<wire x1="-83.82" y1="2.54" x2="-101.6" y2="2.54" width="0.1524" layer="91"/>
</segment>
</net>
<net name="N$19" class="0">
<segment>
<pinref part="HMIRROR" gate="G$1" pin="MIRROR_H_B"/>
<wire x1="-69.76" y1="70.66" x2="-93.98" y2="70.66" width="0.1524" layer="91"/>
<wire x1="-93.98" y1="70.66" x2="-93.98" y2="68.58" width="0.1524" layer="91"/>
<wire x1="-93.98" y1="68.58" x2="-93.98" y2="-2.54" width="0.1524" layer="91"/>
<pinref part="J2" gate="G$1" pin="5"/>
<wire x1="-93.98" y1="-2.54" x2="-101.6" y2="-2.54" width="0.1524" layer="91"/>
</segment>
</net>
<net name="N$20" class="0">
<segment>
<pinref part="HMIRROR" gate="G$1" pin="MIRROR_H_A"/>
<wire x1="-69.76" y1="75.66" x2="-78.74" y2="75.66" width="0.1524" layer="91"/>
<wire x1="-78.74" y1="75.66" x2="-78.74" y2="0" width="0.1524" layer="91"/>
<pinref part="J2" gate="G$1" pin="6"/>
<wire x1="-78.74" y1="0" x2="-101.6" y2="0" width="0.1524" layer="91"/>
</segment>
</net>
<net name="N$13" class="0">
<segment>
<pinref part="J2" gate="G$1" pin="4"/>
<wire x1="-101.6" y1="-5.08" x2="-86.36" y2="-5.08" width="0.1524" layer="91"/>
<wire x1="-86.36" y1="-5.08" x2="-83.82" y2="-5.08" width="0.1524" layer="91"/>
<wire x1="-83.82" y1="-5.08" x2="-83.82" y2="-7.62" width="0.1524" layer="91"/>
<pinref part="FOLD" gate="G$1" pin="FOLD_A"/>
<wire x1="-83.82" y1="-7.62" x2="-83.82" y2="-8.16" width="0.1524" layer="91"/>
<wire x1="-83.82" y1="-8.16" x2="-69.76" y2="-8.16" width="0.1524" layer="91"/>
</segment>
</net>
<net name="N$18" class="0">
<segment>
<pinref part="J2" gate="G$1" pin="3"/>
<wire x1="-101.6" y1="-7.62" x2="-86.36" y2="-7.62" width="0.1524" layer="91"/>
<wire x1="-86.36" y1="-7.62" x2="-86.36" y2="-12.7" width="0.1524" layer="91"/>
<pinref part="FOLD" gate="G$1" pin="FOLD_B"/>
<wire x1="-86.36" y1="-12.7" x2="-69.76" y2="-12.7" width="0.1524" layer="91"/>
<wire x1="-69.76" y1="-12.7" x2="-69.76" y2="-13.16" width="0.1524" layer="91"/>
</segment>
</net>
<net name="N$3" class="0">
<segment>
<pinref part="HMIRROR" gate="G$1" pin="2"/>
<wire x1="-26.76" y1="71.16" x2="-26.76" y2="71.12" width="0.1524" layer="91"/>
<wire x1="-26.76" y1="71.12" x2="12.7" y2="71.12" width="0.1524" layer="91"/>
<wire x1="12.7" y1="71.12" x2="17.78" y2="71.12" width="0.1524" layer="91"/>
<wire x1="17.78" y1="71.12" x2="17.78" y2="22.86" width="0.1524" layer="91"/>
<pinref part="U$5" gate="G$1" pin="5(PWM)"/>
<wire x1="17.78" y1="22.86" x2="17.78" y2="22.74" width="0.1524" layer="91"/>
<wire x1="17.78" y1="22.74" x2="29.18" y2="22.74" width="0.1524" layer="91"/>
</segment>
</net>
<net name="N$6" class="0">
<segment>
<pinref part="HMIRROR" gate="G$1" pin="3"/>
<wire x1="-26.76" y1="68.16" x2="-26.76" y2="68.58" width="0.1524" layer="91"/>
<wire x1="-26.76" y1="68.58" x2="15.24" y2="68.58" width="0.1524" layer="91"/>
<wire x1="15.24" y1="68.58" x2="15.24" y2="25.4" width="0.1524" layer="91"/>
<pinref part="U$5" gate="G$1" pin="4(PWM)/A6"/>
<wire x1="15.24" y1="25.4" x2="15.24" y2="25.24" width="0.1524" layer="91"/>
<wire x1="15.24" y1="25.24" x2="29.18" y2="25.24" width="0.1524" layer="91"/>
</segment>
</net>
<net name="N$24" class="0">
<segment>
<pinref part="VMIRROR" gate="G$1" pin="4"/>
<wire x1="-26.76" y1="27.98" x2="-26.76" y2="27.94" width="0.1524" layer="91"/>
<wire x1="-26.76" y1="27.94" x2="-2.54" y2="27.94" width="0.1524" layer="91"/>
<wire x1="-2.54" y1="27.94" x2="-2.54" y2="20.32" width="0.1524" layer="91"/>
<pinref part="U$5" gate="G$1" pin="6(PWM)/A7"/>
<wire x1="-2.54" y1="20.32" x2="29.18" y2="20.32" width="0.1524" layer="91"/>
<wire x1="29.18" y1="20.32" x2="29.18" y2="20.24" width="0.1524" layer="91"/>
</segment>
</net>
<net name="N$25" class="0">
<segment>
<pinref part="VMIRROR" gate="G$1" pin="5"/>
<wire x1="-26.76" y1="24.98" x2="-26.76" y2="25.4" width="0.1524" layer="91"/>
<wire x1="-26.76" y1="25.4" x2="-5.08" y2="25.4" width="0.1524" layer="91"/>
<wire x1="-5.08" y1="25.4" x2="-5.08" y2="17.78" width="0.1524" layer="91"/>
<pinref part="U$5" gate="G$1" pin="7"/>
<wire x1="-5.08" y1="17.78" x2="-5.08" y2="17.74" width="0.1524" layer="91"/>
<wire x1="-5.08" y1="17.74" x2="29.18" y2="17.74" width="0.1524" layer="91"/>
</segment>
</net>
<net name="N$12" class="0">
<segment>
<pinref part="U$5" gate="G$1" pin="1/TX"/>
<wire x1="29.18" y1="38.24" x2="27.94" y2="38.24" width="0.1524" layer="91"/>
<wire x1="27.94" y1="38.24" x2="27.94" y2="43.18" width="0.1524" layer="91"/>
<wire x1="27.94" y1="43.18" x2="73.66" y2="43.18" width="0.1524" layer="91"/>
<wire x1="73.66" y1="43.18" x2="76.2" y2="43.18" width="0.1524" layer="91"/>
<wire x1="76.2" y1="43.18" x2="76.2" y2="17.78" width="0.1524" layer="91"/>
<pinref part="J1" gate="G$1" pin="6"/>
<wire x1="76.2" y1="17.78" x2="76.2" y2="15.24" width="0.1524" layer="91"/>
<wire x1="76.2" y1="15.24" x2="119.38" y2="15.24" width="0.1524" layer="91"/>
</segment>
</net>
<net name="N$26" class="0">
<segment>
<pinref part="U$5" gate="G$1" pin="0/RX"/>
<wire x1="29.18" y1="35.74" x2="29.18" y2="35.56" width="0.1524" layer="91"/>
<wire x1="29.18" y1="35.56" x2="25.4" y2="35.56" width="0.1524" layer="91"/>
<wire x1="25.4" y1="35.56" x2="25.4" y2="45.72" width="0.1524" layer="91"/>
<wire x1="25.4" y1="45.72" x2="78.74" y2="45.72" width="0.1524" layer="91"/>
<wire x1="78.74" y1="45.72" x2="78.74" y2="17.78" width="0.1524" layer="91"/>
<pinref part="J1" gate="G$1" pin="5"/>
<wire x1="78.74" y1="17.78" x2="119.38" y2="17.78" width="0.1524" layer="91"/>
</segment>
</net>
<net name="N$27" class="0">
<segment>
<pinref part="J1" gate="G$1" pin="2"/>
<wire x1="119.38" y1="25.4" x2="111.76" y2="25.4" width="0.1524" layer="91"/>
<wire x1="111.76" y1="25.4" x2="111.76" y2="-17.78" width="0.1524" layer="91"/>
<wire x1="111.76" y1="-17.78" x2="106.68" y2="-17.78" width="0.1524" layer="91"/>
<wire x1="106.68" y1="-17.78" x2="25.4" y2="-17.78" width="0.1524" layer="91"/>
<wire x1="25.4" y1="-17.78" x2="25.4" y2="-7.62" width="0.1524" layer="91"/>
<pinref part="U$5" gate="G$1" pin="12(PWM)/A12"/>
<wire x1="25.4" y1="-7.62" x2="29.18" y2="-7.62" width="0.1524" layer="91"/>
<wire x1="29.18" y1="-7.62" x2="29.18" y2="-7.46" width="0.1524" layer="91"/>
</segment>
</net>
<net name="N$28" class="0">
<segment>
<pinref part="J1" gate="G$1" pin="3"/>
<wire x1="119.38" y1="22.86" x2="109.22" y2="22.86" width="0.1524" layer="91"/>
<wire x1="109.22" y1="22.86" x2="109.22" y2="-15.24" width="0.1524" layer="91"/>
<wire x1="109.22" y1="-15.24" x2="22.86" y2="-15.24" width="0.1524" layer="91"/>
<wire x1="22.86" y1="-15.24" x2="22.86" y2="-12.7" width="0.1524" layer="91"/>
<wire x1="22.86" y1="-12.7" x2="22.86" y2="-2.54" width="0.1524" layer="91"/>
<pinref part="U$5" gate="G$1" pin="11(PWM)"/>
<wire x1="22.86" y1="-2.54" x2="22.86" y2="-2.42" width="0.1524" layer="91"/>
<wire x1="22.86" y1="-2.42" x2="29.18" y2="-2.42" width="0.1524" layer="91"/>
</segment>
</net>
<net name="N$29" class="0">
<segment>
<pinref part="J1" gate="G$1" pin="4"/>
<wire x1="119.38" y1="20.32" x2="106.68" y2="20.32" width="0.1524" layer="91"/>
<wire x1="106.68" y1="20.32" x2="104.14" y2="20.32" width="0.1524" layer="91"/>
<wire x1="104.14" y1="20.32" x2="104.14" y2="-20.32" width="0.1524" layer="91"/>
<wire x1="104.14" y1="-20.32" x2="20.32" y2="-20.32" width="0.1524" layer="91"/>
<wire x1="20.32" y1="-20.32" x2="20.32" y2="2.54" width="0.1524" layer="91"/>
<pinref part="U$5" gate="G$1" pin="10(PWM)/A11"/>
<wire x1="20.32" y1="2.54" x2="20.32" y2="2.62" width="0.1524" layer="91"/>
<wire x1="20.32" y1="2.62" x2="29.18" y2="2.62" width="0.1524" layer="91"/>
</segment>
</net>
</nets>
</sheet>
</sheets>
</schematic>
</drawing>
</eagle>
